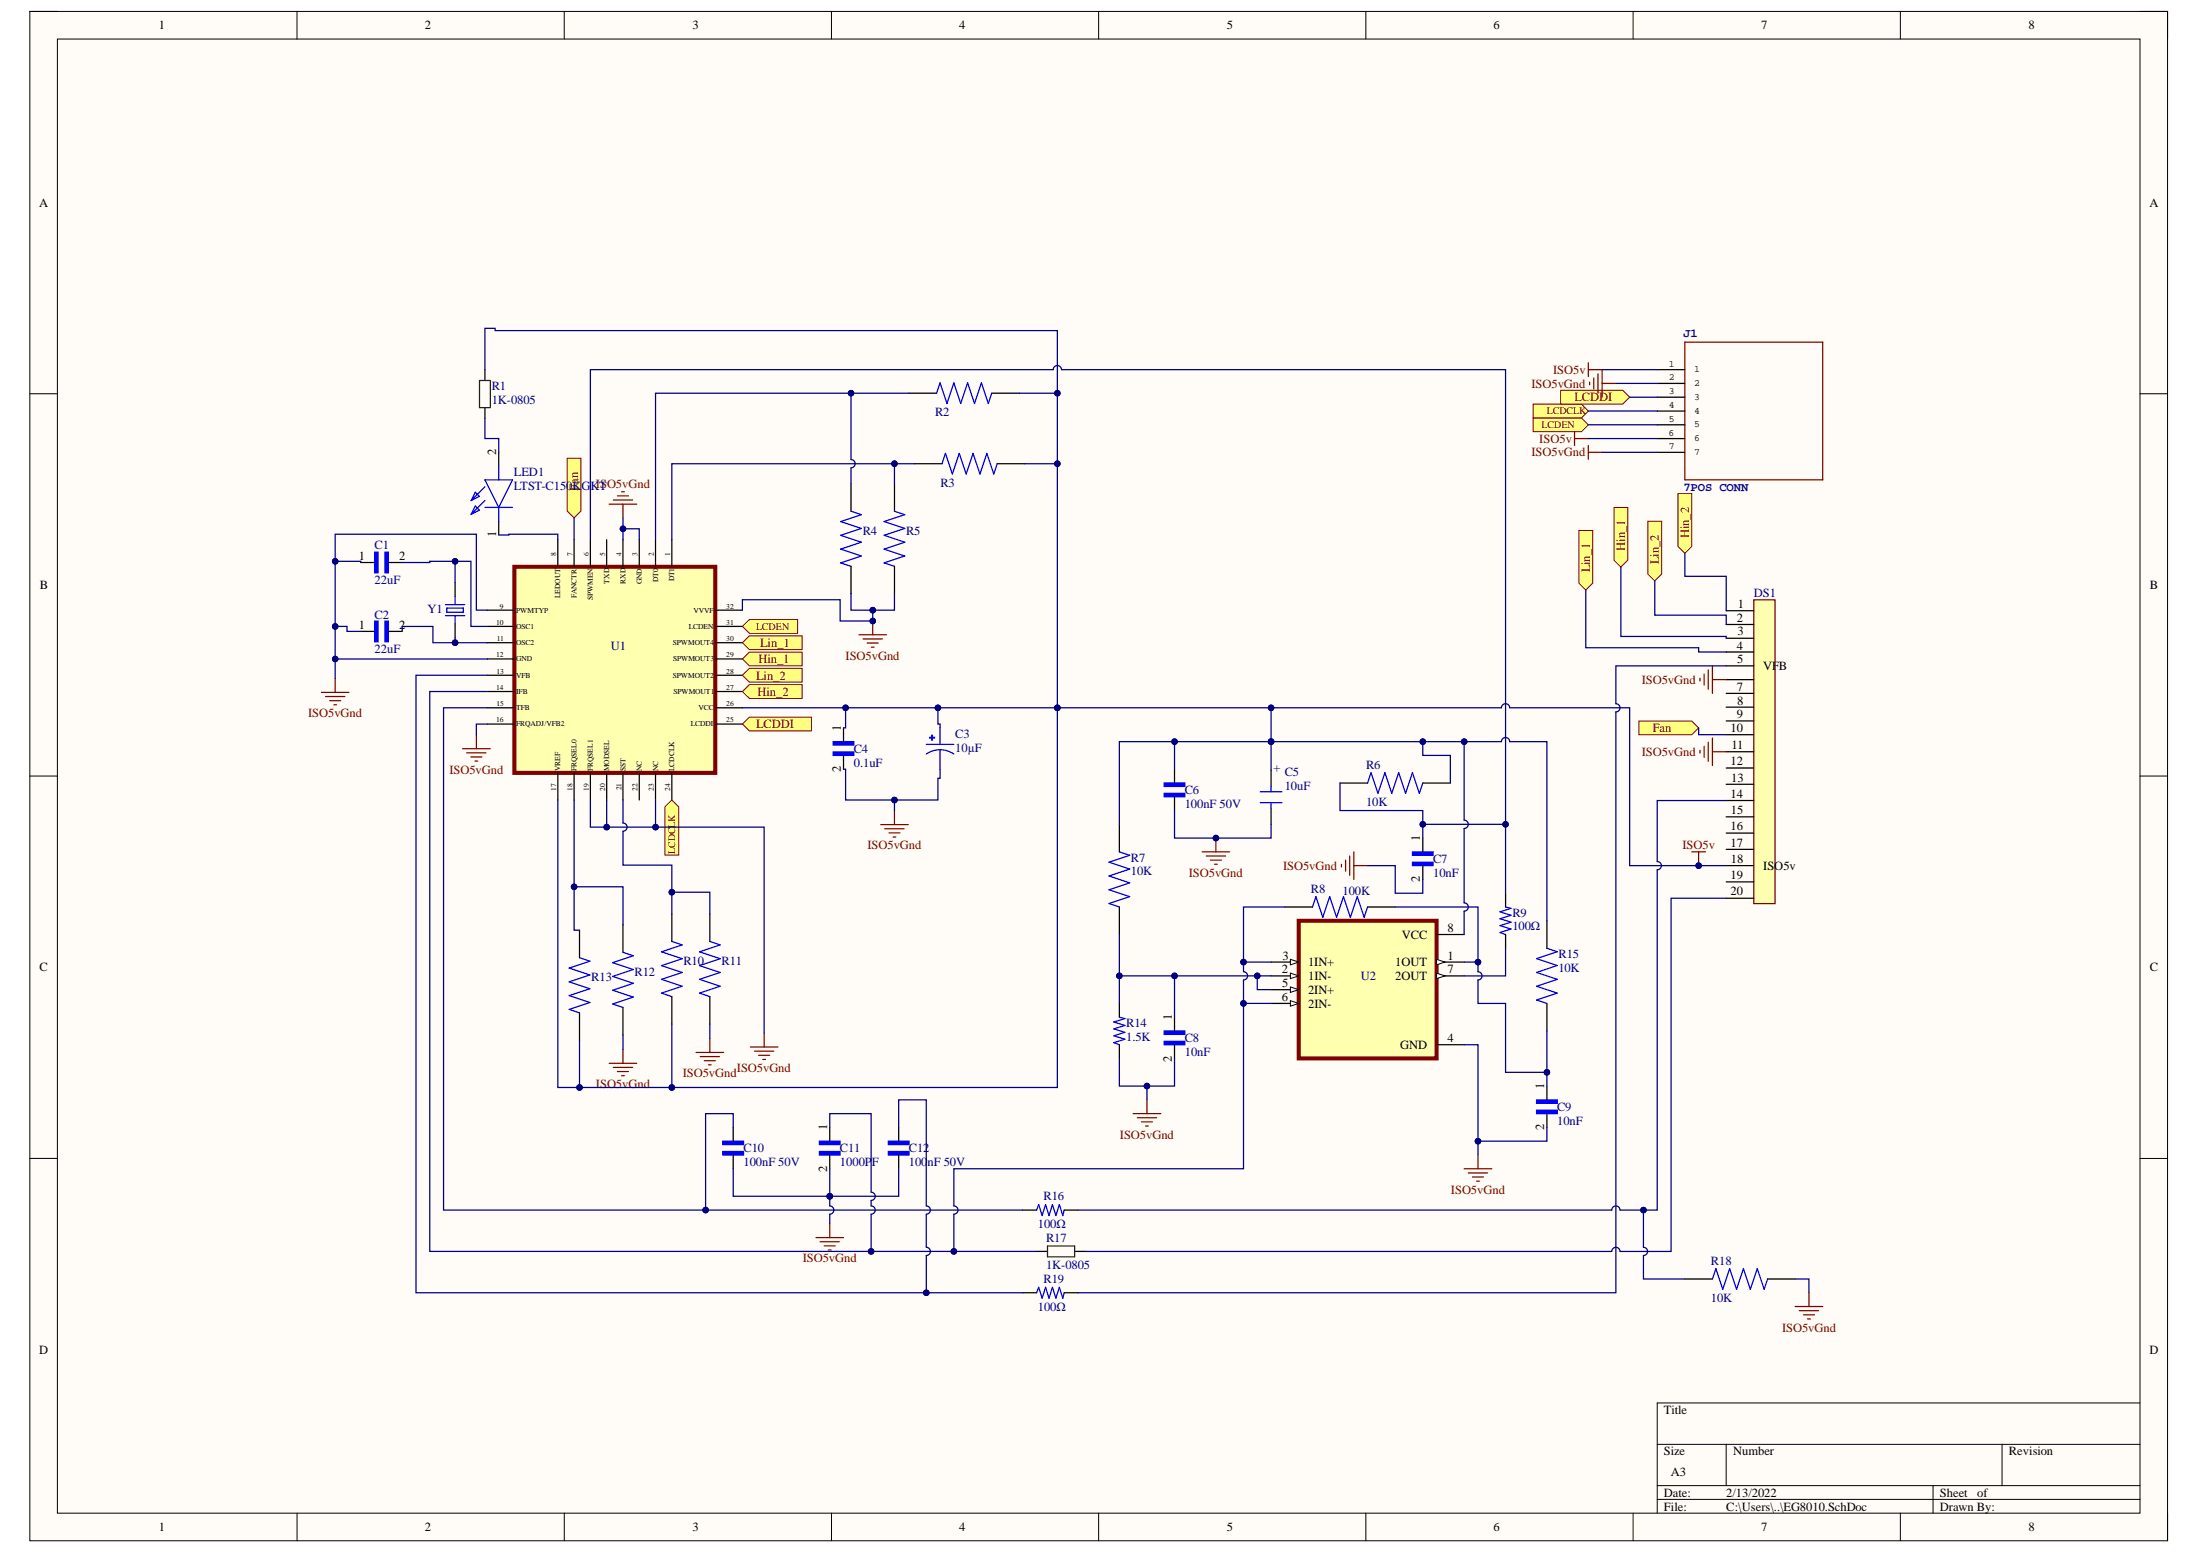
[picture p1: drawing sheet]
# Altium project EG8010.PrjPcb
1 sheet, 37 parts. Net scope: flat (ports and power ports of the same name join across sheets).
Board file: EG8010.PcbDoc

## Sheet EG8010.SchDoc
size A3

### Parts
C1  22uF  [CAPC1608X90N(22uf0603)]
C2  22uF  [CAPC1608X90N(22uf0603)]
C3  10µF  [CAPAE430X550N]
C4  0.1uF  [CAPC2012X88N]
C5  10uF  [CapSmdElc]
C6  100nF 50V  [WCAP-CSGP SMT 0805 100nF 50V]
C7  10nF  [CAPC1608X90N]
C8  10nF  [CAPC1608X90N]
C9  10nF  [CAPC1608X90N]
C10  100nF 50V  [WCAP-CSGP SMT 0805 100nF 50V]
C11  1000PF  [CAPC1608X90]
C12  100nF 50V  [WCAP-CSGP SMT 0805 100nF 50V]
DS1  NHD-0208BZ-FL-YBW  [idc20]  (value not drawn)
J1  7POS CONN  [SAMTEC-SSW-107-02-X-S]
LED1  LTST-C150KGKT  [L-1206]
R1  1K-0805  [R-0805]
R2  *  [RES 0.0 OHM 1206]  (value not drawn)
R3  *  [RES 0.0 OHM 1206]  (value not drawn)
R4  *  [RES 0.0 OHM 1206]  (value not drawn)
R5  *  [RES 0.0 OHM 1206]  (value not drawn)
R6  10K  [RESC1608X55N]
R7  10K  [RESC1608X55N]
R8  100K  [RESC1608X55N]
R9  100Ω  [RESC3115X65N]
R10  *  [RES 0.0 OHM 1206]  (value not drawn)
R11  *  [RES 0.0 OHM 1206]  (value not drawn)
R12  *  [RES 0.0 OHM 1206]  (value not drawn)
R13  *  [RES 0.0 OHM 1206]  (value not drawn)
R14  1.5K  [RESC2012X65N]
R15  10K  [RESC1608X55N]
R16  100Ω  [RESC3115X65N]
R17  1K-0805  [R-0805]
R18  10K  [RESC1608X55N]
R19  100Ω  [RESC3115X65N]
U1  *  [EG8010]  (value not drawn)
U2  *  [SOIC127P599X175-8N]  (value not drawn)
Y1  12MHz  [XTAL_ECS-143-20-23A-EN-TR]  (value not drawn)

### Ports
Fan (in), Hin_1 (in), Hin_2 (in), LCDCLK (in), LCDDI (in), LCDEN (in), Lin_1 (in), Lin_2 (in)

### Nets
ISO5v: C3.1 C4.1 C5.1 C6.2 DS1.18(ISO5v) J1.1 J1.6 R1.2 R2.1 R3.1 R6.1 R7.1 R10.1 R13.1 R15.1 U1.17(VREF) U1.26(VCC) U2.8(VCC)
ISO5vGnd: C1.1 C2.1 C3.2 C4.2 C5.2 C6.1 C7.2 C8.2 C9.2 C10.1 C11.2 C12.1 DS1.6(GND) DS1.11(GND) J1.2 J1.7 R4.1 R5.1 R11.1 R12.1 R14.1 R18.2 U1.3(GND) U1.4(RXD) U1.9(PWMTYP) U1.12(GND) U1.16(FRQADJ/VFB2) U1.19(FRQSEL1) U1.20(MODSEL) U1.23(NC) U1.32(VVVF) U2.4(GND)
NetC1_2: C1.2 U1.10(OSC1) Y1.2(OUT/IN)
NetC2_2: C2.2 U1.11(OSC2) Y1.1(IN/OUT)
NetC7_1: C7.1 R6.2 R9.2 U1.6(SPWMEN)
NetC8_1: C8.1 R7.2 R14.2 U2.2(1IN-) U2.5(2IN+)
NetC9_1: C9.1 R8.1 R15.2 U2.1(1OUT)
NetC10_2: C10.2 R16.1 U1.15(TFB)
NetC11_1: C11.1 R8.2 R17.2 U1.14(IFB) U2.3(1IN+) U2.6(2IN-)
NetC12_2: C12.2 R19.1 U1.13(VFB)
NetDS1_1: DS1.1(VSS) U1.27(SPWMOUT1) ; port Hin_2
NetDS1_2: DS1.2(VDD) U1.28(SPWMOUT2) ; port Lin_2
NetDS1_3: DS1.3(V0) U1.29(SPWMOUT3) ; port Hin_1
NetDS1_4: DS1.4(RS) U1.30(SPWMOUT4) ; port Lin_1
NetDS1_5: DS1.5(VFB) R19.2
NetDS1_10: DS1.10(DB3) U1.7(FANCTR) ; port Fan
NetDS1_14: DS1.14(DB7) R16.2 R18.1
NetDS1_20: DS1.20 R17.1
NetJ1_3: J1.3 U1.25(LCDDI) ; port LCDDI
NetJ1_4: J1.4 U1.24(LCDCLK) ; port LCDCLK
NetJ1_5: J1.5 U1.31(LCDEN) ; port LCDEN
NetLED1_1: LED1.1(K) U1.8(LEDOUT)
NetLED1_2: LED1.2(A) R1.1
NetR2_2: R2.2 R4.2 U1.2(DT0)
NetR3_2: R3.2 R5.2 U1.1(DT1)
NetR9_1: R9.1 U2.7(2OUT)
NetR10_2: R10.2 R11.2 U1.21(SST)
NetR12_2: R12.2 R13.2 U1.18(FRQSEL0)

Not connected (* = marked no-connect by the designer): DS1 7(DB0) 8(DB1) 9(DB2) 12(DB5) 13(DB6) 15 16 17 19; U1 5(TXD) 22(NC)
